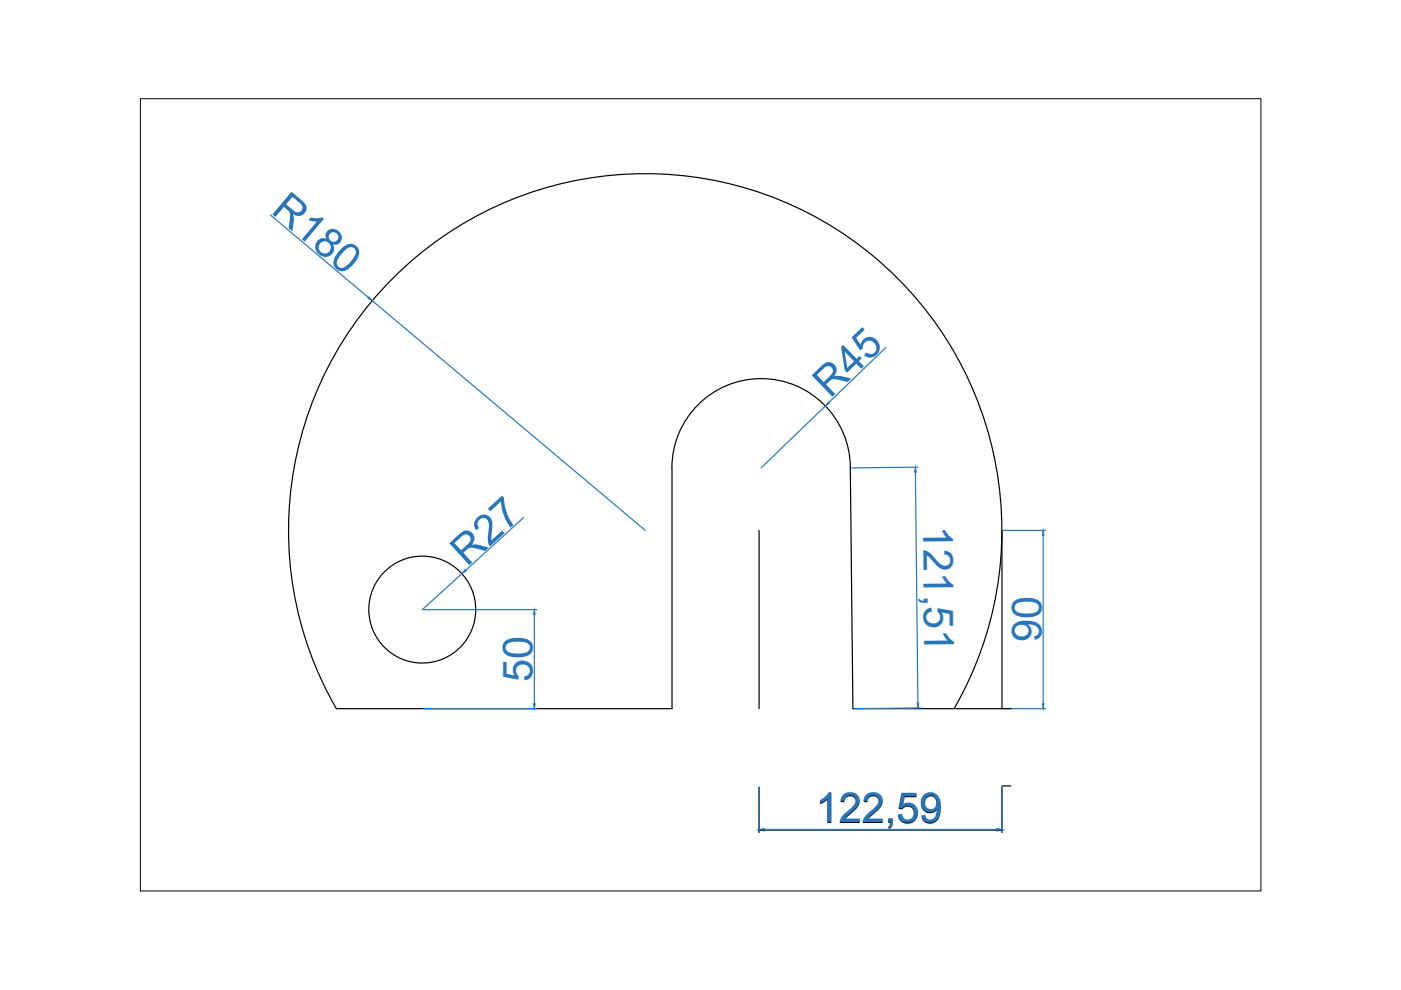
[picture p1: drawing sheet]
<svg xmlns="http://www.w3.org/2000/svg" width="297mm" height="210mm" viewBox="0 0 297 210" stroke-linecap="round" stroke-linejoin="round" font-family="sans-serif">
<!-- layer: 0 -->
<g fill="none" stroke="#000" stroke-width=".25">
<path d="M142.5 99.2a18.9 18.9 0 0 1 18.9-18.9 18.9 18.9 0 0 1 18.9 18.9M142.5 99.2v51.1l-71.2-.1a75.6 75.6 0 0 1 65.5-113.4 75.6 75.6 0 0 1 65.5 113.4M180.3 99.2l.5 51.1h31.6v-37.8M160.9 112.5v37.8M212.4 150.3h1.9M160.9 166.9v9.6M162 176h49.4M212.4 166.6h1.9M212.4 166.9v9.6"/>
<circle cx="89.5" cy="129.2" r="11.3"/>
</g>
<g fill="none" stroke="#2776bb" stroke-width=".25">
<path d="M57.3 45.6l20.8 17.5M78.9 63.8l57.9 48.7M187.8 73.7l-12.1 11.6M175 86.1l-13.6 13.1M194.6 99.1l-14 .1M111 109.7l-12.3 11.2M194.1 100.1l.5 48.9M212.7 112.5h9M221.2 113.5v35.7M89.8 129.3h24M97.9 121.6l-8.4 7.7M113.3 130.3v18.9"/>
<path d="M89.8 150.3h24M195.2 150.1l-14.1 .2M212.7 150.3h9M160.9 166.9v9.5M162 175.9h49.4M212.4 166.9v9.5"/>
</g>
<g fill="#2776bb" stroke="#2776bb" stroke-width=".21">
<path d="M78.2 63l.7 .8-.9-.6z"/>
<path d="M98.6 120.8l.2 .2-.9 .6z"/>
<path d="M175.6 85.2l.3 .3-.9 .6z"/>
<path d="M221.2 112.5l.1 1h-.3z"/>
<path d="M221 149.2h.3l-.1 1.1z"/>
<path d="M194.1 99.1l.2 1h-.4z"/>
<path d="M194.4 149.1l.4-.1-.2 1.1z"/>
<path d="M113.3 129.3l.2 1h-.4z"/>
<path d="M113.1 149.2h.4l-.2 1.1z"/>
<path d="M160.9 175.9l1.1-.2v.3z"/>
<path d="M211.4 175.7l1 .2-1 .1z"/>
</g>
<path d="M160.9 176l1.1-.2v.4zM211.4 175.8l1 .2-1 .2z" fill="#000" stroke="#000" stroke-width=".21"/>
<path d="M29.8 20.9h237.5v168h-237.5z" fill="none" stroke="#000" stroke-width=".21"/>
<g font-size="8.8" fill="#2776bb">
<text x="57.2" y="45" transform="rotate(40 57.2 45)">R180</text>
<text x="176" y="84.6" transform="rotate(-44 176 84.6)">R45</text>
<text x="195.7" y="111.4" transform="rotate(89 195.7 111.4)">121,51</text>
<text x="99" y="120.3" transform="rotate(-42 99 120.3)">R27</text>
<text x="220.8" y="136.2" transform="rotate(-90 220.8 136.2)">90</text>
<text x="112.9" y="144.6" transform="rotate(-90 112.9 144.6)">50</text>
</g>
<text font-size="8.8" x="172.9" y="174.5">122,59</text>
</svg>
